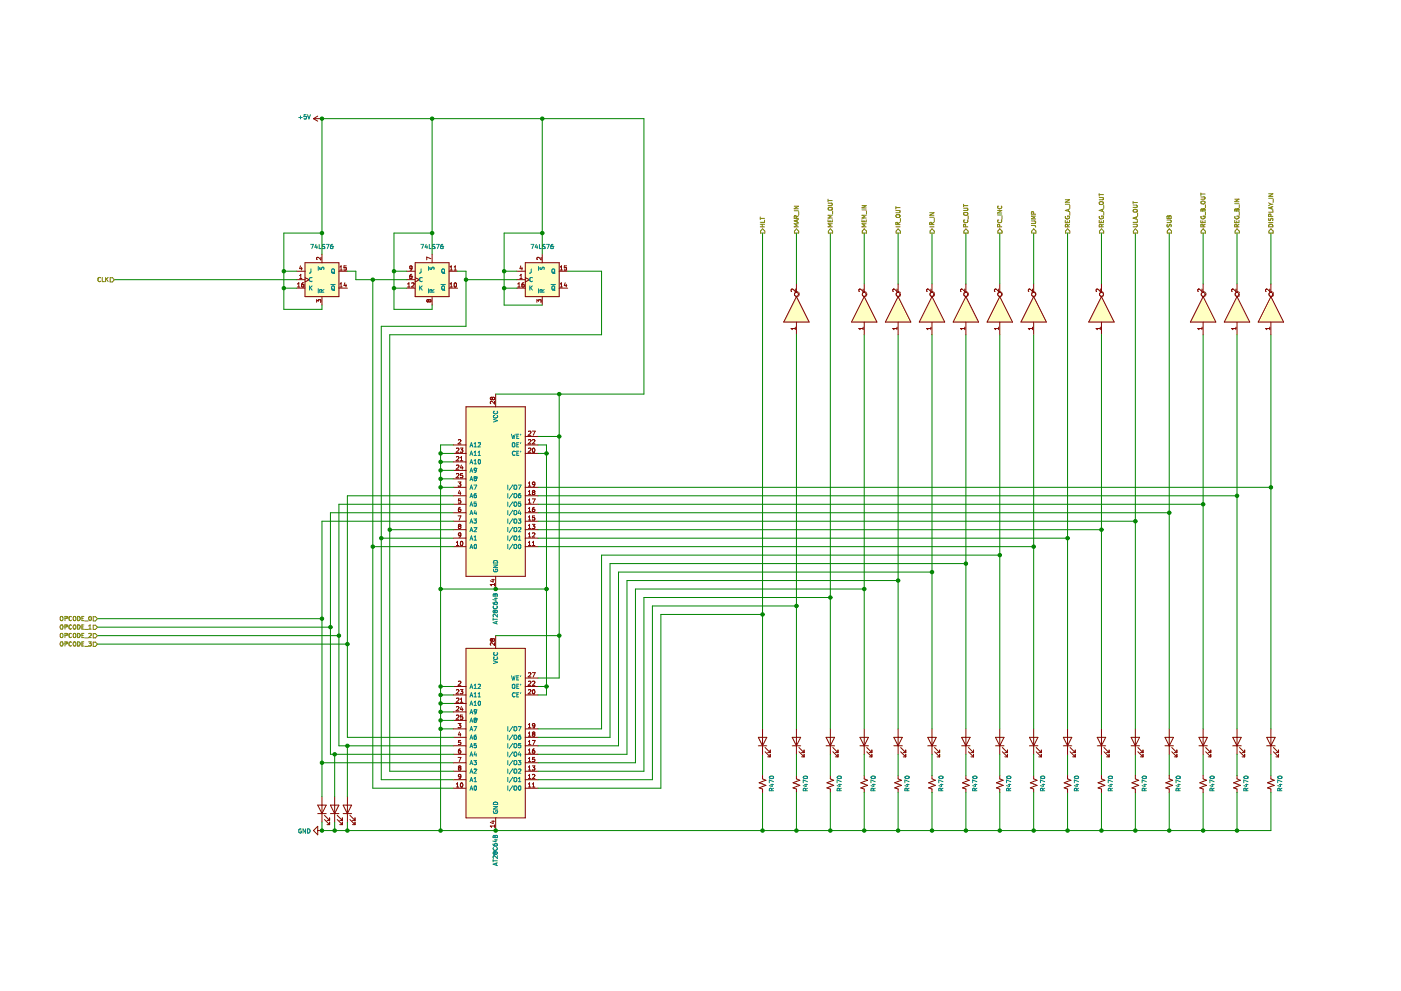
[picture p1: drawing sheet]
EESchema Schematic File Version 4
LIBS:control-cache
EELAYER 29 0
EELAYER END
$Descr A3 16535 11693
encoding utf-8
Sheet 1 1
Title ""
Date ""
Rev ""
Comp ""
Comment1 ""
Comment2 ""
Comment3 ""
Comment4 ""
$EndDescr
$Comp
L chip_library:AT28C64B U?
U 1 1
P 5850 5850
F 0 "U?" H 5600 5850 50  0001 C CNN
F 1 "AT28C64B" H 6994 5850 50  0000 L CNN
F 2 "" H 5600 5850 50  0001 C CNN
F 3 "" H 5600 5850 50  0001 C CNN
	1    5850 5850
	0    1    1    0   
$EndComp
$Comp
L 74xx:74LS76 U?
U 1 1
P 3800 3300
F 0 "U?" H 3800 3781 50  0001 C CNN
F 1 "74LS76" H 3800 3690 50  0000 C CNN
F 2 "" H 3800 3300 50  0001 C CNN
F 3 "http://www.ti.com/lit/gpn/sn74LS76" H 3800 3300 50  0001 C CNN
	1    3800 3300
	1    0    0    -1  
$EndComp
$Comp
L 74xx:74LS76 U?
U 1 1
P 6400 3300
F 0 "U?" H 6400 3781 50  0001 C CNN
F 1 "74LS76" H 6400 3690 50  0000 C CNN
F 2 "" H 6400 3300 50  0001 C CNN
F 3 "http://www.ti.com/lit/gpn/sn74LS76" H 6400 3300 50  0001 C CNN
	1    6400 3300
	1    0    0    -1  
$EndComp
$Comp
L 74xx:74LS76 U?
U 2 1
P 5100 3300
F 0 "U?" H 5100 3781 50  0001 C CNN
F 1 "74LS76" H 5100 3690 50  0000 C CNN
F 2 "" H 5100 3300 50  0001 C CNN
F 3 "http://www.ti.com/lit/gpn/sn74LS76" H 5100 3300 50  0001 C CNN
	2    5100 3300
	1    0    0    -1  
$EndComp
Wire Wire Line
	3500 3200 3350 3200
Wire Wire Line
	3350 3200 3350 3400
Wire Wire Line
	3350 3400 3500 3400
Wire Wire Line
	3800 3000 3800 2750
Wire Wire Line
	3350 3200 3350 2750
Wire Wire Line
	3350 2750 3800 2750
Connection ~ 3350 3200
Connection ~ 3800 2750
Wire Wire Line
	3800 3600 3800 3650
Wire Wire Line
	3800 3650 3350 3650
Wire Wire Line
	3350 3650 3350 3400
Connection ~ 3350 3400
Wire Wire Line
	3500 3300 1350 3300
Wire Wire Line
	4800 3400 4650 3400
Wire Wire Line
	4650 3400 4650 3200
Wire Wire Line
	4650 3200 4800 3200
Wire Wire Line
	5100 3000 5100 2750
Wire Wire Line
	4650 3200 4650 2750
Wire Wire Line
	4650 2750 5100 2750
Connection ~ 4650 3200
Connection ~ 5100 2750
Wire Wire Line
	5100 3650 5100 3600
Wire Wire Line
	4100 3200 4200 3200
Wire Wire Line
	4200 3200 4200 3300
Wire Wire Line
	4200 3300 4400 3300
Wire Wire Line
	5400 3200 5500 3200
Wire Wire Line
	5500 3200 5500 3300
Wire Wire Line
	5950 3400 6100 3400
Wire Wire Line
	6100 3200 5950 3200
Wire Wire Line
	6400 3600 5950 3600
Wire Wire Line
	5950 2750 6400 2750
Wire Wire Line
	6400 2750 6400 3000
Wire Wire Line
	5950 2750 5950 3200
Connection ~ 5950 3200
Wire Wire Line
	5950 3200 5950 3400
Connection ~ 5950 3400
Wire Wire Line
	5950 3400 5950 3600
Wire Wire Line
	3800 1400 3800 2750
Wire Wire Line
	6400 1400 6400 2750
Connection ~ 6400 2750
Wire Wire Line
	5100 1400 5100 2750
Connection ~ 5100 1400
Wire Wire Line
	5100 1400 3800 1400
Connection ~ 4400 3300
Wire Wire Line
	4400 3300 4800 3300
Wire Wire Line
	6700 3200 7100 3200
Wire Wire Line
	5500 3300 6100 3300
Wire Wire Line
	5500 3300 5500 3850
Wire Wire Line
	5500 3850 4500 3850
Connection ~ 5500 3300
Wire Wire Line
	7100 3200 7100 3950
Wire Wire Line
	4600 3950 7100 3950
$Comp
L chip_library:AT28C64B U?
U 1 1
P 5850 8700
F 0 "U?" H 5600 8700 50  0001 C CNN
F 1 "AT28C64B" H 6994 8700 50  0000 L CNN
F 2 "" H 5600 8700 50  0001 C CNN
F 3 "" H 5600 8700 50  0001 C CNN
	1    5850 8700
	0    1    1    0   
$EndComp
Wire Wire Line
	4400 9300 5350 9300
Wire Wire Line
	4500 9200 5350 9200
Wire Wire Line
	4600 9100 5350 9100
Wire Wire Line
	5350 6450 4400 6450
Connection ~ 4400 6450
Wire Wire Line
	4400 6450 4400 9300
Wire Wire Line
	5350 6350 4500 6350
Connection ~ 4500 6350
Wire Wire Line
	4500 6350 4500 9200
Wire Wire Line
	5350 6250 4600 6250
Connection ~ 4600 6250
Wire Wire Line
	4600 6250 4600 9100
Wire Wire Line
	3800 9000 5350 9000
Wire Wire Line
	1150 7300 3800 7300
Wire Wire Line
	1150 7400 3900 7400
Wire Wire Line
	3900 8900 3950 8900
Wire Wire Line
	1150 7500 4000 7500
Wire Wire Line
	4000 8800 4100 8800
Wire Wire Line
	1150 7600 4100 7600
Wire Wire Line
	4100 8700 5350 8700
Wire Wire Line
	4100 5850 5350 5850
Wire Wire Line
	4000 5950 5350 5950
Wire Wire Line
	3900 6050 5350 6050
Wire Wire Line
	3800 6150 5350 6150
Connection ~ 3800 7300
Wire Wire Line
	3800 7300 3800 9000
Connection ~ 3900 7400
Wire Wire Line
	3900 7400 3900 8900
Connection ~ 4000 7500
Wire Wire Line
	4000 7500 4000 8800
Connection ~ 4100 7600
Wire Wire Line
	4100 7600 4100 8700
Wire Wire Line
	3800 6150 3800 7300
Wire Wire Line
	3900 6050 3900 7400
Wire Wire Line
	4000 5950 4000 7500
Wire Wire Line
	4100 5850 4100 7600
Wire Wire Line
	5200 9800 5200 8600
Wire Wire Line
	5200 5250 5350 5250
Wire Wire Line
	5350 5350 5200 5350
Connection ~ 5200 5350
Wire Wire Line
	5200 5350 5200 5250
Wire Wire Line
	5350 5450 5200 5450
Connection ~ 5200 5450
Wire Wire Line
	5200 5450 5200 5350
Wire Wire Line
	5350 5550 5200 5550
Connection ~ 5200 5550
Wire Wire Line
	5200 5550 5200 5450
Wire Wire Line
	5350 5650 5200 5650
Connection ~ 5200 5650
Wire Wire Line
	5200 5650 5200 5550
Wire Wire Line
	5350 5750 5200 5750
Connection ~ 5200 5750
Wire Wire Line
	5200 5750 5200 5650
Wire Wire Line
	5350 8100 5200 8100
Connection ~ 5200 8100
Wire Wire Line
	5200 8100 5200 6950
Wire Wire Line
	5200 8200 5350 8200
Connection ~ 5200 8200
Wire Wire Line
	5200 8200 5200 8100
Wire Wire Line
	5350 8300 5200 8300
Connection ~ 5200 8300
Wire Wire Line
	5200 8300 5200 8200
Wire Wire Line
	5350 8400 5200 8400
Connection ~ 5200 8400
Wire Wire Line
	5200 8400 5200 8300
Wire Wire Line
	5350 8500 5200 8500
Connection ~ 5200 8500
Wire Wire Line
	5200 8500 5200 8400
Wire Wire Line
	5350 8600 5200 8600
Connection ~ 5200 8600
Wire Wire Line
	5200 8600 5200 8500
Wire Wire Line
	5850 6950 5200 6950
Connection ~ 5200 6950
Wire Wire Line
	5200 6950 5200 5750
Wire Wire Line
	5850 7500 6600 7500
Wire Wire Line
	6600 7500 6600 5150
Wire Wire Line
	6600 4650 5850 4650
Wire Wire Line
	6600 4650 7600 4650
Wire Wire Line
	5100 1400 6400 1400
Connection ~ 6600 4650
Connection ~ 6400 1400
Wire Wire Line
	6400 1400 7600 1400
Wire Wire Line
	6350 5150 6600 5150
Connection ~ 6600 5150
Wire Wire Line
	6600 5150 6600 4650
Wire Wire Line
	6350 8000 6600 8000
Wire Wire Line
	6600 8000 6600 7500
Connection ~ 6600 7500
Wire Wire Line
	6350 5350 6450 5350
Wire Wire Line
	6450 5350 6450 5250
Wire Wire Line
	6450 5250 6350 5250
Wire Wire Line
	5850 6950 6450 6950
Wire Wire Line
	6450 6950 6450 5350
Connection ~ 5850 6950
Connection ~ 6450 5350
Wire Wire Line
	6350 8200 6450 8200
Wire Wire Line
	6450 8200 6450 8100
Wire Wire Line
	6450 8100 6350 8100
Wire Wire Line
	6450 8100 6450 6950
Connection ~ 6450 8100
Connection ~ 6450 6950
Connection ~ 5850 9800
Wire Wire Line
	6350 8600 7100 8600
Wire Wire Line
	6350 8700 7200 8700
Wire Wire Line
	6350 8800 7300 8800
Wire Wire Line
	6350 8900 7400 8900
Wire Wire Line
	6350 9000 7500 9000
Wire Wire Line
	6350 9100 7600 9100
Wire Wire Line
	6350 9200 7700 9200
Wire Wire Line
	6350 9300 7800 9300
Wire Wire Line
	7100 6550 7100 8600
Wire Wire Line
	7200 6650 7200 8700
Wire Wire Line
	7300 6750 7300 8800
Wire Wire Line
	7400 6850 7400 8900
Wire Wire Line
	7500 6950 7500 9000
Wire Wire Line
	7600 7050 7600 9100
Wire Wire Line
	7700 7150 7700 9200
Wire Wire Line
	7800 7250 7800 9300
Wire Wire Line
	4500 3850 4500 6350
Wire Wire Line
	4600 3950 4600 6250
Wire Wire Line
	7600 4650 7600 1400
Wire Wire Line
	4400 3300 4400 6450
Wire Wire Line
	4650 3650 5100 3650
Connection ~ 4650 3400
Wire Wire Line
	4650 3400 4650 3650
Wire Wire Line
	9400 7150 9400 8600
Wire Wire Line
	9800 7050 9800 8600
Wire Wire Line
	10200 6950 10200 8600
Wire Wire Line
	10600 6850 10600 8600
Wire Wire Line
	11000 6750 11000 8600
Wire Wire Line
	11400 6650 11400 8600
Wire Wire Line
	11800 6550 11800 8600
Wire Wire Line
	12200 6450 12200 8600
Wire Wire Line
	12600 6350 12600 8600
Wire Wire Line
	13000 6250 13000 8600
Wire Wire Line
	13400 6150 13400 8600
Wire Wire Line
	13800 6050 13800 8600
$Comp
L Device:LED D?
U 1 1
P 9400 8750
F 0 "D?" V 9439 8633 50  0001 R CNN
F 1 "LED" V 9348 8633 50  0001 R CNN
F 2 "" H 9400 8750 50  0001 C CNN
F 3 "~" H 9400 8750 50  0001 C CNN
	1    9400 8750
	0    -1   -1   0   
$EndComp
$Comp
L Device:R_Small_US R?
U 1 1
P 9400 9250
F 0 "R?" H 9468 9296 50  0001 L CNN
F 1 "R470" V 9507 9155 50  0000 L CNN
F 2 "" H 9400 9250 50  0001 C CNN
F 3 "~" H 9400 9250 50  0001 C CNN
	1    9400 9250
	1    0    0    -1  
$EndComp
Wire Wire Line
	9400 8900 9400 9150
Wire Wire Line
	9400 9350 9400 9800
$Comp
L Device:LED D?
U 1 1
P 9800 8750
F 0 "D?" V 9839 8633 50  0001 R CNN
F 1 "LED" V 9748 8633 50  0001 R CNN
F 2 "" H 9800 8750 50  0001 C CNN
F 3 "~" H 9800 8750 50  0001 C CNN
	1    9800 8750
	0    -1   -1   0   
$EndComp
$Comp
L Device:R_Small_US R?
U 1 1
P 9800 9250
F 0 "R?" H 9868 9296 50  0001 L CNN
F 1 "R470" V 9907 9155 50  0000 L CNN
F 2 "" H 9800 9250 50  0001 C CNN
F 3 "~" H 9800 9250 50  0001 C CNN
	1    9800 9250
	1    0    0    -1  
$EndComp
Wire Wire Line
	9800 8900 9800 9150
Wire Wire Line
	9800 9350 9800 9800
$Comp
L Device:LED D?
U 1 1
P 10200 8750
F 0 "D?" V 10239 8633 50  0001 R CNN
F 1 "LED" V 10148 8633 50  0001 R CNN
F 2 "" H 10200 8750 50  0001 C CNN
F 3 "~" H 10200 8750 50  0001 C CNN
	1    10200 8750
	0    -1   -1   0   
$EndComp
$Comp
L Device:R_Small_US R?
U 1 1
P 10200 9250
F 0 "R?" H 10268 9296 50  0001 L CNN
F 1 "R470" V 10307 9155 50  0000 L CNN
F 2 "" H 10200 9250 50  0001 C CNN
F 3 "~" H 10200 9250 50  0001 C CNN
	1    10200 9250
	1    0    0    -1  
$EndComp
Wire Wire Line
	10200 8900 10200 9150
Wire Wire Line
	10200 9350 10200 9800
$Comp
L Device:LED D?
U 1 1
P 10600 8750
F 0 "D?" V 10639 8633 50  0001 R CNN
F 1 "LED" V 10548 8633 50  0001 R CNN
F 2 "" H 10600 8750 50  0001 C CNN
F 3 "~" H 10600 8750 50  0001 C CNN
	1    10600 8750
	0    -1   -1   0   
$EndComp
$Comp
L Device:R_Small_US R?
U 1 1
P 10600 9250
F 0 "R?" H 10668 9296 50  0001 L CNN
F 1 "R470" V 10707 9155 50  0000 L CNN
F 2 "" H 10600 9250 50  0001 C CNN
F 3 "~" H 10600 9250 50  0001 C CNN
	1    10600 9250
	1    0    0    -1  
$EndComp
Wire Wire Line
	10600 8900 10600 9150
Wire Wire Line
	10600 9350 10600 9800
$Comp
L Device:LED D?
U 1 1
P 11000 8750
F 0 "D?" V 11039 8633 50  0001 R CNN
F 1 "LED" V 10948 8633 50  0001 R CNN
F 2 "" H 11000 8750 50  0001 C CNN
F 3 "~" H 11000 8750 50  0001 C CNN
	1    11000 8750
	0    -1   -1   0   
$EndComp
$Comp
L Device:R_Small_US R?
U 1 1
P 11000 9250
F 0 "R?" H 11068 9296 50  0001 L CNN
F 1 "R470" V 11107 9155 50  0000 L CNN
F 2 "" H 11000 9250 50  0001 C CNN
F 3 "~" H 11000 9250 50  0001 C CNN
	1    11000 9250
	1    0    0    -1  
$EndComp
Wire Wire Line
	11000 8900 11000 9150
Wire Wire Line
	11000 9350 11000 9800
$Comp
L Device:LED D?
U 1 1
P 11400 8750
F 0 "D?" V 11439 8633 50  0001 R CNN
F 1 "LED" V 11348 8633 50  0001 R CNN
F 2 "" H 11400 8750 50  0001 C CNN
F 3 "~" H 11400 8750 50  0001 C CNN
	1    11400 8750
	0    -1   -1   0   
$EndComp
$Comp
L Device:R_Small_US R?
U 1 1
P 11400 9250
F 0 "R?" H 11468 9296 50  0001 L CNN
F 1 "R470" V 11507 9155 50  0000 L CNN
F 2 "" H 11400 9250 50  0001 C CNN
F 3 "~" H 11400 9250 50  0001 C CNN
	1    11400 9250
	1    0    0    -1  
$EndComp
Wire Wire Line
	11400 8900 11400 9150
Wire Wire Line
	11400 9350 11400 9800
$Comp
L Device:LED D?
U 1 1
P 11800 8750
F 0 "D?" V 11839 8633 50  0001 R CNN
F 1 "LED" V 11748 8633 50  0001 R CNN
F 2 "" H 11800 8750 50  0001 C CNN
F 3 "~" H 11800 8750 50  0001 C CNN
	1    11800 8750
	0    -1   -1   0   
$EndComp
$Comp
L Device:R_Small_US R?
U 1 1
P 11800 9250
F 0 "R?" H 11868 9296 50  0001 L CNN
F 1 "R470" V 11907 9155 50  0000 L CNN
F 2 "" H 11800 9250 50  0001 C CNN
F 3 "~" H 11800 9250 50  0001 C CNN
	1    11800 9250
	1    0    0    -1  
$EndComp
Wire Wire Line
	11800 8900 11800 9150
Wire Wire Line
	11800 9350 11800 9800
$Comp
L Device:LED D?
U 1 1
P 12200 8750
F 0 "D?" V 12239 8633 50  0001 R CNN
F 1 "LED" V 12148 8633 50  0001 R CNN
F 2 "" H 12200 8750 50  0001 C CNN
F 3 "~" H 12200 8750 50  0001 C CNN
	1    12200 8750
	0    -1   -1   0   
$EndComp
$Comp
L Device:R_Small_US R?
U 1 1
P 12200 9250
F 0 "R?" H 12268 9296 50  0001 L CNN
F 1 "R470" V 12307 9155 50  0000 L CNN
F 2 "" H 12200 9250 50  0001 C CNN
F 3 "~" H 12200 9250 50  0001 C CNN
	1    12200 9250
	1    0    0    -1  
$EndComp
Wire Wire Line
	12200 8900 12200 9150
Wire Wire Line
	12200 9350 12200 9800
Wire Wire Line
	14200 9350 14200 9800
Wire Wire Line
	14200 8900 14200 9150
$Comp
L Device:R_Small_US R?
U 1 1
P 14200 9250
F 0 "R?" H 14268 9296 50  0001 L CNN
F 1 "R470" V 14307 9155 50  0000 L CNN
F 2 "" H 14200 9250 50  0001 C CNN
F 3 "~" H 14200 9250 50  0001 C CNN
	1    14200 9250
	1    0    0    -1  
$EndComp
$Comp
L Device:LED D?
U 1 1
P 14200 8750
F 0 "D?" V 14239 8633 50  0001 R CNN
F 1 "LED" V 14148 8633 50  0001 R CNN
F 2 "" H 14200 8750 50  0001 C CNN
F 3 "~" H 14200 8750 50  0001 C CNN
	1    14200 8750
	0    -1   -1   0   
$EndComp
Wire Wire Line
	13800 9350 13800 9800
Wire Wire Line
	13800 8900 13800 9150
$Comp
L Device:R_Small_US R?
U 1 1
P 13800 9250
F 0 "R?" H 13868 9296 50  0001 L CNN
F 1 "R470" V 13907 9155 50  0000 L CNN
F 2 "" H 13800 9250 50  0001 C CNN
F 3 "~" H 13800 9250 50  0001 C CNN
	1    13800 9250
	1    0    0    -1  
$EndComp
$Comp
L Device:LED D?
U 1 1
P 13800 8750
F 0 "D?" V 13839 8633 50  0001 R CNN
F 1 "LED" V 13748 8633 50  0001 R CNN
F 2 "" H 13800 8750 50  0001 C CNN
F 3 "~" H 13800 8750 50  0001 C CNN
	1    13800 8750
	0    -1   -1   0   
$EndComp
Wire Wire Line
	13400 9350 13400 9800
Wire Wire Line
	13400 8900 13400 9150
$Comp
L Device:R_Small_US R?
U 1 1
P 13400 9250
F 0 "R?" H 13468 9296 50  0001 L CNN
F 1 "R470" V 13507 9155 50  0000 L CNN
F 2 "" H 13400 9250 50  0001 C CNN
F 3 "~" H 13400 9250 50  0001 C CNN
	1    13400 9250
	1    0    0    -1  
$EndComp
$Comp
L Device:LED D?
U 1 1
P 13400 8750
F 0 "D?" V 13439 8633 50  0001 R CNN
F 1 "LED" V 13348 8633 50  0001 R CNN
F 2 "" H 13400 8750 50  0001 C CNN
F 3 "~" H 13400 8750 50  0001 C CNN
	1    13400 8750
	0    -1   -1   0   
$EndComp
Wire Wire Line
	13000 9350 13000 9800
Wire Wire Line
	13000 8900 13000 9150
$Comp
L Device:R_Small_US R?
U 1 1
P 13000 9250
F 0 "R?" H 13068 9296 50  0001 L CNN
F 1 "R470" V 13107 9155 50  0000 L CNN
F 2 "" H 13000 9250 50  0001 C CNN
F 3 "~" H 13000 9250 50  0001 C CNN
	1    13000 9250
	1    0    0    -1  
$EndComp
$Comp
L Device:LED D?
U 1 1
P 13000 8750
F 0 "D?" V 13039 8633 50  0001 R CNN
F 1 "LED" V 12948 8633 50  0001 R CNN
F 2 "" H 13000 8750 50  0001 C CNN
F 3 "~" H 13000 8750 50  0001 C CNN
	1    13000 8750
	0    -1   -1   0   
$EndComp
Wire Wire Line
	12600 9350 12600 9800
Wire Wire Line
	12600 8900 12600 9150
$Comp
L Device:R_Small_US R?
U 1 1
P 12600 9250
F 0 "R?" H 12668 9296 50  0001 L CNN
F 1 "R470" V 12707 9155 50  0000 L CNN
F 2 "" H 12600 9250 50  0001 C CNN
F 3 "~" H 12600 9250 50  0001 C CNN
	1    12600 9250
	1    0    0    -1  
$EndComp
$Comp
L Device:LED D?
U 1 1
P 12600 8750
F 0 "D?" V 12639 8633 50  0001 R CNN
F 1 "LED" V 12548 8633 50  0001 R CNN
F 2 "" H 12600 8750 50  0001 C CNN
F 3 "~" H 12600 8750 50  0001 C CNN
	1    12600 8750
	0    -1   -1   0   
$EndComp
$Comp
L Device:LED D?
U 1 1
P 14600 8750
F 0 "D?" V 14639 8633 50  0001 R CNN
F 1 "LED" V 14548 8633 50  0001 R CNN
F 2 "" H 14600 8750 50  0001 C CNN
F 3 "~" H 14600 8750 50  0001 C CNN
	1    14600 8750
	0    -1   -1   0   
$EndComp
$Comp
L Device:R_Small_US R?
U 1 1
P 14600 9250
F 0 "R?" H 14668 9296 50  0001 L CNN
F 1 "R470" V 14707 9155 50  0000 L CNN
F 2 "" H 14600 9250 50  0001 C CNN
F 3 "~" H 14600 9250 50  0001 C CNN
	1    14600 9250
	1    0    0    -1  
$EndComp
Wire Wire Line
	14600 8900 14600 9150
Wire Wire Line
	14600 9350 14600 9800
$Comp
L Device:LED D?
U 1 1
P 15000 8750
F 0 "D?" V 15039 8633 50  0001 R CNN
F 1 "LED" V 14948 8633 50  0001 R CNN
F 2 "" H 15000 8750 50  0001 C CNN
F 3 "~" H 15000 8750 50  0001 C CNN
	1    15000 8750
	0    -1   -1   0   
$EndComp
$Comp
L Device:R_Small_US R?
U 1 1
P 15000 9250
F 0 "R?" H 15068 9296 50  0001 L CNN
F 1 "R470" V 15107 9155 50  0000 L CNN
F 2 "" H 15000 9250 50  0001 C CNN
F 3 "~" H 15000 9250 50  0001 C CNN
	1    15000 9250
	1    0    0    -1  
$EndComp
Wire Wire Line
	15000 8900 15000 9150
Wire Wire Line
	15000 9350 15000 9800
Wire Wire Line
	14600 5850 14600 8600
Wire Wire Line
	14200 5950 14200 8600
Wire Wire Line
	15000 5750 15000 8600
Wire Wire Line
	9000 7250 9000 8600
Wire Wire Line
	9000 9350 9000 9800
Wire Wire Line
	9000 8900 9000 9150
$Comp
L Device:R_Small_US R?
U 1 1
P 9000 9250
F 0 "R?" H 9068 9296 50  0001 L CNN
F 1 "R470" V 9107 9155 50  0000 L CNN
F 2 "" H 9000 9250 50  0001 C CNN
F 3 "~" H 9000 9250 50  0001 C CNN
	1    9000 9250
	1    0    0    -1  
$EndComp
$Comp
L Device:LED D?
U 1 1
P 9000 8750
F 0 "D?" V 9039 8633 50  0001 R CNN
F 1 "LED" V 8948 8633 50  0001 R CNN
F 2 "" H 9000 8750 50  0001 C CNN
F 3 "~" H 9000 8750 50  0001 C CNN
	1    9000 8750
	0    -1   -1   0   
$EndComp
Connection ~ 9000 9800
Connection ~ 9400 9800
Connection ~ 9800 9800
Connection ~ 10200 9800
Connection ~ 10600 9800
Connection ~ 11000 9800
Connection ~ 11400 9800
Connection ~ 11800 9800
Connection ~ 12200 9800
Connection ~ 12600 9800
Connection ~ 13000 9800
Connection ~ 13400 9800
Connection ~ 13800 9800
Connection ~ 14200 9800
Wire Wire Line
	9000 9800 9400 9800
Wire Wire Line
	5850 9800 9000 9800
Wire Wire Line
	13800 9800 14200 9800
Wire Wire Line
	13400 9800 13800 9800
Wire Wire Line
	13000 9800 13400 9800
Wire Wire Line
	12600 9800 13000 9800
Wire Wire Line
	12200 9800 12600 9800
Wire Wire Line
	11800 9800 12200 9800
Wire Wire Line
	11400 9800 11800 9800
Wire Wire Line
	11000 9800 11400 9800
Wire Wire Line
	10600 9800 11000 9800
Wire Wire Line
	10200 9800 10600 9800
Wire Wire Line
	9800 9800 10200 9800
Wire Wire Line
	9400 9800 9800 9800
Wire Wire Line
	7800 7250 9000 7250
Wire Wire Line
	7700 7150 9400 7150
Wire Wire Line
	7600 7050 9800 7050
Wire Wire Line
	7500 6950 10200 6950
Wire Wire Line
	7400 6850 10600 6850
Wire Wire Line
	7300 6750 11000 6750
Wire Wire Line
	7200 6650 11400 6650
Wire Wire Line
	7100 6550 11800 6550
Wire Wire Line
	6350 6450 12200 6450
Wire Wire Line
	6350 6350 12600 6350
Wire Wire Line
	6350 6250 13000 6250
Wire Wire Line
	6350 6150 13400 6150
Wire Wire Line
	6350 6050 13800 6050
Wire Wire Line
	6350 5950 14200 5950
Wire Wire Line
	6350 5850 14600 5850
Wire Wire Line
	6350 5750 15000 5750
Connection ~ 9000 7250
Connection ~ 9400 7150
Connection ~ 9800 7050
Connection ~ 10200 6950
Connection ~ 10600 6850
Connection ~ 11000 6750
Connection ~ 11400 6650
Connection ~ 11800 6550
Connection ~ 12200 6450
Connection ~ 12600 6350
Connection ~ 13000 6250
Connection ~ 13400 6150
Connection ~ 13800 6050
Connection ~ 14200 5950
Connection ~ 14600 5850
Connection ~ 15000 5750
Wire Wire Line
	9000 2750 9000 7250
$Comp
L 74xx:74LS04 U?
U 1 1
P 9400 3650
F 0 "U?" V 9446 3470 50  0001 R CNN
F 1 "74LS04" V 9400 3470 50  0001 R CNN
F 2 "" H 9400 3650 50  0001 C CNN
F 3 "http://www.ti.com/lit/gpn/sn74LS04" H 9400 3650 50  0001 C CNN
	1    9400 3650
	0    -1   -1   0   
$EndComp
Wire Wire Line
	9400 3950 9400 7150
Wire Wire Line
	9400 3350 9400 2750
Wire Wire Line
	9800 2750 9800 7050
$Comp
L 74xx:74LS04 U?
U 1 1
P 10200 3650
F 0 "U?" V 10246 3470 50  0001 R CNN
F 1 "74LS04" V 10200 3470 50  0001 R CNN
F 2 "" H 10200 3650 50  0001 C CNN
F 3 "http://www.ti.com/lit/gpn/sn74LS04" H 10200 3650 50  0001 C CNN
	1    10200 3650
	0    -1   -1   0   
$EndComp
$Comp
L 74xx:74LS04 U?
U 1 1
P 10600 3650
F 0 "U?" V 10646 3470 50  0001 R CNN
F 1 "74LS04" V 10600 3470 50  0001 R CNN
F 2 "" H 10600 3650 50  0001 C CNN
F 3 "http://www.ti.com/lit/gpn/sn74LS04" H 10600 3650 50  0001 C CNN
	1    10600 3650
	0    -1   -1   0   
$EndComp
$Comp
L 74xx:74LS04 U?
U 1 1
P 11000 3650
F 0 "U?" V 11046 3470 50  0001 R CNN
F 1 "74LS04" V 11000 3470 50  0001 R CNN
F 2 "" H 11000 3650 50  0001 C CNN
F 3 "http://www.ti.com/lit/gpn/sn74LS04" H 11000 3650 50  0001 C CNN
	1    11000 3650
	0    -1   -1   0   
$EndComp
$Comp
L 74xx:74LS04 U?
U 1 1
P 11400 3650
F 0 "U?" V 11446 3470 50  0001 R CNN
F 1 "74LS04" V 11400 3470 50  0001 R CNN
F 2 "" H 11400 3650 50  0001 C CNN
F 3 "http://www.ti.com/lit/gpn/sn74LS04" H 11400 3650 50  0001 C CNN
	1    11400 3650
	0    -1   -1   0   
$EndComp
$Comp
L 74xx:74LS04 U?
U 1 1
P 11800 3650
F 0 "U?" V 11846 3470 50  0001 R CNN
F 1 "74LS04" V 11800 3470 50  0001 R CNN
F 2 "" H 11800 3650 50  0001 C CNN
F 3 "http://www.ti.com/lit/gpn/sn74LS04" H 11800 3650 50  0001 C CNN
	1    11800 3650
	0    -1   -1   0   
$EndComp
Wire Wire Line
	10200 3350 10200 2750
Wire Wire Line
	10600 3350 10600 2750
Wire Wire Line
	11000 3350 11000 2750
Wire Wire Line
	11400 3350 11400 2750
Wire Wire Line
	11800 3350 11800 2750
Wire Wire Line
	10200 3950 10200 6950
Wire Wire Line
	10600 3950 10600 6850
Wire Wire Line
	11000 3950 11000 6750
Wire Wire Line
	11400 3950 11400 6650
Wire Wire Line
	11800 3950 11800 6550
Wire Wire Line
	12600 2750 12600 6350
Wire Wire Line
	13400 2750 13400 6150
Wire Wire Line
	13800 2750 13800 6050
$Comp
L 74xx:74LS04 U?
U 1 1
P 12200 3650
F 0 "U?" V 12246 3470 50  0001 R CNN
F 1 "74LS04" V 12200 3470 50  0001 R CNN
F 2 "" H 12200 3650 50  0001 C CNN
F 3 "http://www.ti.com/lit/gpn/sn74LS04" H 12200 3650 50  0001 C CNN
	1    12200 3650
	0    -1   -1   0   
$EndComp
Wire Wire Line
	12200 3350 12200 2750
Wire Wire Line
	12200 3950 12200 6450
$Comp
L 74xx:74LS04 U?
U 1 1
P 13000 3650
F 0 "U?" V 13046 3470 50  0001 R CNN
F 1 "74LS04" V 13000 3470 50  0001 R CNN
F 2 "" H 13000 3650 50  0001 C CNN
F 3 "http://www.ti.com/lit/gpn/sn74LS04" H 13000 3650 50  0001 C CNN
	1    13000 3650
	0    -1   -1   0   
$EndComp
Wire Wire Line
	13000 3350 13000 2750
Wire Wire Line
	13000 3950 13000 6250
$Comp
L 74xx:74LS04 U?
U 1 1
P 14200 3650
F 0 "U?" V 14246 3470 50  0001 R CNN
F 1 "74LS04" V 14200 3470 50  0001 R CNN
F 2 "" H 14200 3650 50  0001 C CNN
F 3 "http://www.ti.com/lit/gpn/sn74LS04" H 14200 3650 50  0001 C CNN
	1    14200 3650
	0    -1   -1   0   
$EndComp
Wire Wire Line
	14200 3350 14200 2750
Wire Wire Line
	14200 3950 14200 5950
$Comp
L 74xx:74LS04 U?
U 1 1
P 14600 3650
F 0 "U?" V 14646 3470 50  0001 R CNN
F 1 "74LS04" V 14600 3470 50  0001 R CNN
F 2 "" H 14600 3650 50  0001 C CNN
F 3 "http://www.ti.com/lit/gpn/sn74LS04" H 14600 3650 50  0001 C CNN
	1    14600 3650
	0    -1   -1   0   
$EndComp
Wire Wire Line
	14600 3350 14600 2750
Wire Wire Line
	14600 3950 14600 5850
$Comp
L 74xx:74LS04 U?
U 1 1
P 15000 3650
F 0 "U?" V 15046 3470 50  0001 R CNN
F 1 "74LS04" V 15000 3470 50  0001 R CNN
F 2 "" H 15000 3650 50  0001 C CNN
F 3 "http://www.ti.com/lit/gpn/sn74LS04" H 15000 3650 50  0001 C CNN
	1    15000 3650
	0    -1   -1   0   
$EndComp
Wire Wire Line
	15000 3350 15000 2750
Wire Wire Line
	15000 3950 15000 5750
Text HLabel 9800 2750 1    50   Output ~ 0
MEM_OUT
Text HLabel 11000 2750 1    50   Output ~ 0
IR_IN
Text HLabel 11400 2750 1    50   Output ~ 0
PC_OUT
Text HLabel 11800 2750 1    50   Output ~ 0
PC_INC
Text HLabel 12200 2750 1    50   Output ~ 0
JUMP
Text HLabel 12600 2750 1    50   Output ~ 0
REG_A_IN
Text HLabel 13000 2750 1    50   Output ~ 0
REG_A_OUT
Text HLabel 13400 2750 1    50   Output ~ 0
ULA_OUT
Text HLabel 13800 2750 1    50   Output ~ 0
SUB
Text HLabel 14200 2750 1    50   Output ~ 0
REG_B_OUT
Text HLabel 14600 2750 1    50   Output ~ 0
REG_B_IN
Text HLabel 15000 2750 1    50   Output ~ 0
DISPLAY_IN
Text HLabel 1350 3300 0    50   Input ~ 0
CLK
Text HLabel 1150 7300 0    50   Input ~ 0
OPCODE_0
Text HLabel 1150 7400 0    50   Input ~ 0
OPCODE_1
Text HLabel 1150 7500 0    50   Input ~ 0
OPCODE_2
Text HLabel 1150 7600 0    50   Input ~ 0
OPCODE_3
$Comp
L Device:LED D?
U 1 1
P 3800 9550
F 0 "D?" V 3839 9433 50  0001 R CNN
F 1 "LED" V 3748 9433 50  0001 R CNN
F 2 "" H 3800 9550 50  0001 C CNN
F 3 "~" H 3800 9550 50  0001 C CNN
	1    3800 9550
	0    -1   -1   0   
$EndComp
$Comp
L Device:LED D?
U 1 1
P 3950 9550
F 0 "D?" V 3989 9433 50  0001 R CNN
F 1 "LED" V 3898 9433 50  0001 R CNN
F 2 "" H 3950 9550 50  0001 C CNN
F 3 "~" H 3950 9550 50  0001 C CNN
	1    3950 9550
	0    -1   -1   0   
$EndComp
$Comp
L Device:LED D?
U 1 1
P 4100 9550
F 0 "D?" V 4139 9433 50  0001 R CNN
F 1 "LED" V 4048 9433 50  0001 R CNN
F 2 "" H 4100 9550 50  0001 C CNN
F 3 "~" H 4100 9550 50  0001 C CNN
	1    4100 9550
	0    -1   -1   0   
$EndComp
Wire Wire Line
	3800 9000 3800 9400
Connection ~ 3800 9000
Wire Wire Line
	3950 9400 3950 8900
Connection ~ 3950 8900
Wire Wire Line
	3950 8900 5350 8900
Wire Wire Line
	4100 9400 4100 8800
Connection ~ 4100 8800
Wire Wire Line
	4100 8800 5350 8800
Wire Wire Line
	3800 9700 3800 9800
Wire Wire Line
	3800 9800 3950 9800
Connection ~ 5200 9800
Wire Wire Line
	5200 9800 5850 9800
Wire Wire Line
	3950 9700 3950 9800
Connection ~ 3950 9800
Wire Wire Line
	3950 9800 4100 9800
Wire Wire Line
	4100 9700 4100 9800
Connection ~ 4100 9800
Wire Wire Line
	4100 9800 5200 9800
$Comp
L power:+5V #PWR?
U 1 1
P 3800 1400
F 0 "#PWR?" H 3800 1250 50  0001 C CNN
F 1 "+5V" V 3815 1528 50  0000 L CNN
F 2 "" H 3800 1400 50  0001 C CNN
F 3 "" H 3800 1400 50  0001 C CNN
	1    3800 1400
	0    -1   -1   0   
$EndComp
Connection ~ 3800 1400
$Comp
L power:GND #PWR?
U 1 1
P 3800 9800
F 0 "#PWR?" H 3800 9550 50  0001 C CNN
F 1 "GND" V 3805 9672 50  0000 R CNN
F 2 "" H 3800 9800 50  0001 C CNN
F 3 "" H 3800 9800 50  0001 C CNN
	1    3800 9800
	0    1    1    0   
$EndComp
Connection ~ 3800 9800
Text HLabel 10600 2750 1    50   Output ~ 0
IR_OUT
Text HLabel 10200 2750 1    50   Output ~ 0
MEM_IN
Text HLabel 9400 2750 1    50   Output ~ 0
MAR_IN
Text HLabel 9000 2750 1    50   Output ~ 0
HLT
Wire Wire Line
	14200 9800 14600 9800
Connection ~ 14600 9800
Wire Wire Line
	14600 9800 15000 9800
$EndSCHEMATC
